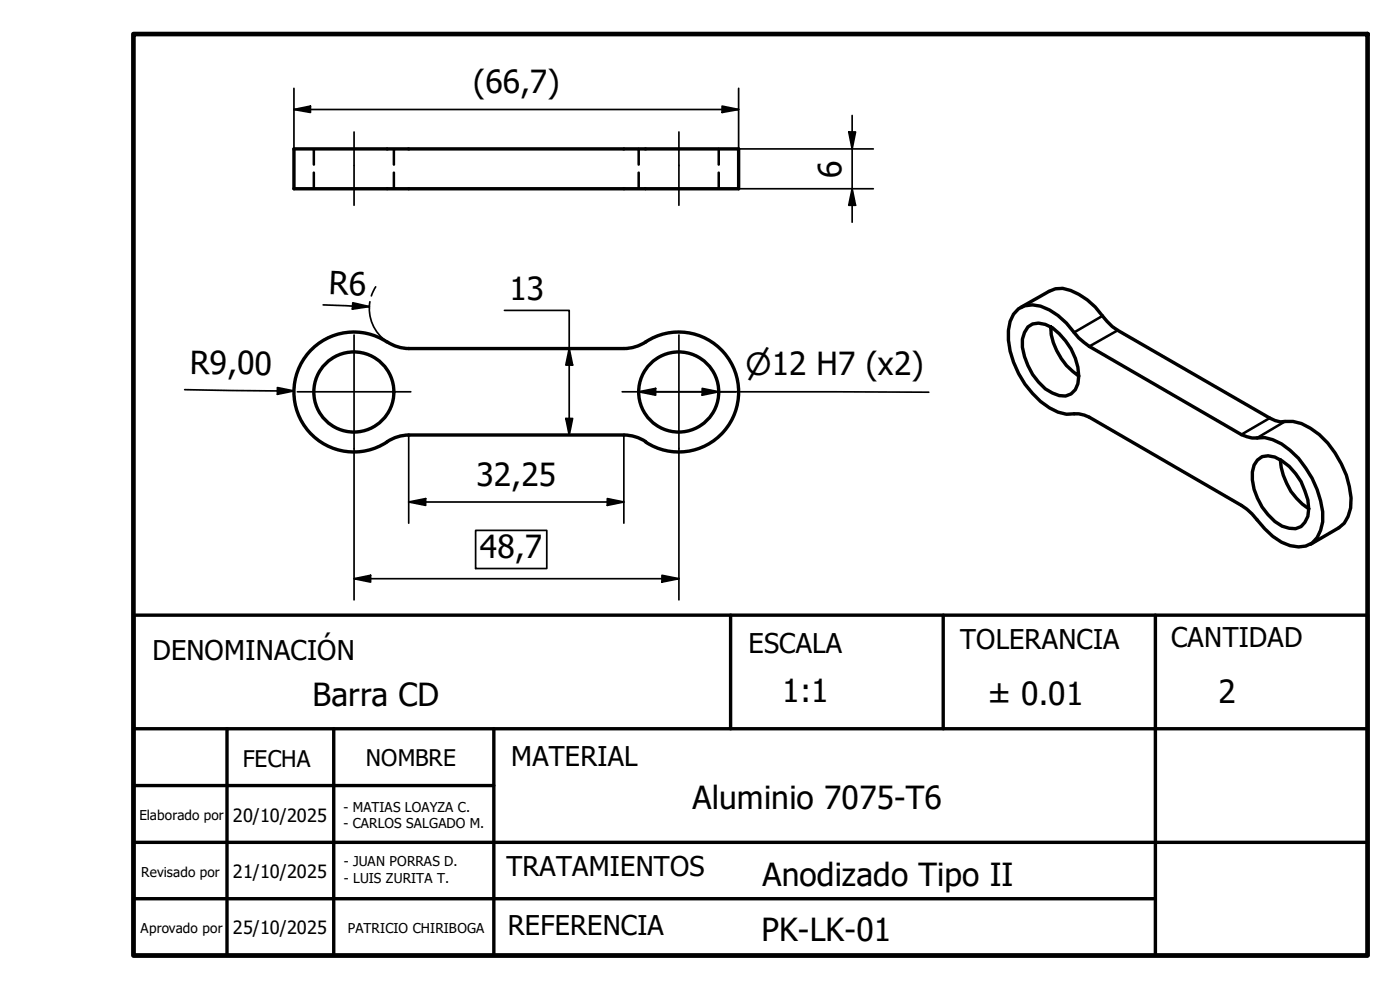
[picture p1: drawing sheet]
<svg xmlns="http://www.w3.org/2000/svg" width="210mm" height="148mm" viewBox="0 0 210 148" stroke-linecap="round" stroke-linejoin="round" font-family="sans-serif">
<!-- layer: Visible (ISO) -->
<g fill="none" stroke="#000" stroke-width=".51">
<path d="M44.1 22.3h66.6v6h-66.6zM58 51.2a9 9 0 0 0-13.9 7.5 9 9 0 0 0 13.9 7.5M58.1 51.2l1.5 .8 1.7 .2M61.3 52.2h32.2M96.8 51.2a9 9 0 0 1 13.9 7.5 9 9 0 0 1-13.9 7.5M96.8 51.2l-1.5 .8-1.7 .2M152.7 46.2a4.4 4.4 0 0 1 4.7 .2l1.2 .9 1.3 1.1a12.1 12.1 0 0 0 3.4 3.5l22.8 13.2a5.2 5.2 0 0 0 3.5 .5 8.8 8.8 0 0 1 5.1 3.1 15.3 15.3 0 0 1 3.6 8 5.4 5.4 0 0 1-1.6 4.7 4.4 4.4 0 0 1-4.5-.2 16.5 16.5 0 0 1-4.5-4.2l-1.6-1.3-22.8-13.2a5.1 5.1 0 0 0-3.4-.4 8.8 8.8 0 0 1-5.1-3.2 13.4 13.4 0 0 1-3.6-9.4l.2-1.3 .6-1.1zM153 46.1l4.3-2.5 .9-.3 1.1-.1a9.6 9.6 0 0 1 6 4.1l1.5 1.6 .8 .6 22.8 13.1 .8 .4 .8 .2a5.8 5.8 0 0 1 4.5 1 14.1 14.1 0 0 1 6.1 10.4 4.9 4.9 0 0 1-1.9 4.5l-4.2 2.5M157.5 49a9.4 9.4 0 0 0 4.2 7.3 9.5 9.5 0 0 0-3.9-7.2 2.98 2.98 0 0 0-3.7-.1 4.3 4.3 0 0 0-.5 4.4 9.8 9.8 0 0 0 3.1 4.9l1.1 .6a2.4 2.4 0 0 0 3.8-1.4l.1-1.2M61.3 65.2h32.2M61.3 65.2l-1.7 .2-1.5 .8M93.6 65.2l1.7 .2 1.5 .8"/>
<path d="M188.5 68.9l.7-.5 .9-.1a6.2 6.2 0 0 1 4.1 2.7 10.1 10.1 0 0 1 2 5.2 2.78 2.78 0 0 1-2 3 4.8 4.8 0 0 1-4.1-2.1 9.2 9.2 0 0 1-2.3-6.4l.2-1zM192 68.9a9.7 9.7 0 0 0 4.2 7.3"/>
<circle cx="53.1" cy="58.7" r="6"/>
<circle cx="101.8" cy="58.7" r="6"/>
</g>
<!-- layer: Hidden (ISO) -->
<path d="M47.1 22.3v2.4M47.1 25.9v2.4M59.1 22.3v2.4M59.1 25.9v2.4M95.8 22.3v2.4M95.8 25.9v2.4M107.8 22.3v2.4M107.8 25.9v2.4" fill="none" stroke="#000" stroke-width=".38"/>
<!-- layer: Visible Narrow (ISO) -->
<path d="M165.3 47.3l-4.3 2.5M167.6 49.5l-4.3 2.4M190.4 62.6l-4.3 2.5M192.7 63.1l-4.2 2.5" fill="none" stroke="#000" stroke-width=".38"/>
<!-- layer: Title (ISO) -->
<path d="M109.5 92.2v17M141.4 92.2v17M173.2 92.2v51M20.1 117.7h53.9M20.1 109.2h184.9M34 109.2v34M50 109.2v34M74 109.2v34M20.1 126.2h184.9M20.1 134.6h153.1M20.1 143.2h184.9h-184.9M20.1 143.2v-51h184.9v51" fill="none" stroke="#000" stroke-width=".51"/>
<!-- layer: Border (ISO) -->
<path d="M20 5.1h185v138.1h-185z" fill="none" stroke="#000" stroke-width=".7"/>
<!-- layer: Dimension (ISO) -->
<g fill="none" stroke="#000" stroke-width=".25">
<path d="M44.1 16.4l2.4-.5v.9zM44.1 16.4h66.6M44.1 13.2v9.1M108.3 15.9l2.4 .5-2.4 .4zM110.7 13.2v9.1M127.3 19.8h1l-.5 2.5zM127.8 17.3v16M93.5 22.3h8.2M93.5 28.3h8.2M101.9 22.3h29M101.9 28.3h29M127.8 28.3l.5 2.5h-1z"/>
<path d="M27.7 58.4l16.4 .2M41.6 58.1l2.5 .5-2.5 .5zM48.5 45.7l6.9 .2M52.9 45.4l2.5 .5-2.6 .4zM55.5 45.2a6 6 0 0 0 2.6 6M56.3 43l-.6 1.3M75.6 46.5h9.7v18.7M85.3 52.2l.6 2.5h-1.1zM95.8 58.7l2.5-.5v1zM95.8 58.7l43.5 .1M105.3 58.2l2.5 .5-2.5 .5zM53.1 67.2v22.7"/>
<path d="M61.3 75.2l2.5-.5v1zM61.3 75.2h32.2M61.3 65.2v13.2M71.3 79.5h10.7v5.7h-10.7zM84.8 62.7h1.1l-.6 2.5zM91.1 74.7l2.4 .5-2.4 .5zM93.5 65.2v13.2M101.8 67.2v22.7M53.1 86.7l2.5-.5v1zM53.1 86.7h48.7M99.3 86.2l2.5 .5-2.5 .5z"/>
</g>
<g fill="#000">
<path d="M44.1 16.4l2.4-.5v.9zM108.3 15.9l2.4 .5-2.4 .4zM127.3 19.8h1l-.5 2.5zM127.8 28.3l.5 2.5h-1zM41.6 58.1l2.5 .5-2.5 .5zM52.9 45.4l2.5 .5-2.6 .4zM85.3 52.2l.6 2.5h-1.1zM95.8 58.7l2.5-.5v1zM105.3 58.2l2.5 .5-2.5 .5zM61.3 75.2l2.5-.5v1zM84.8 62.7h1.1l-.6 2.5zM91.1 74.7l2.4 .5-2.4 .5z"/>
<path d="M53.1 86.7l2.5-.5v1zM99.3 86.2l2.5 .5-2.5 .5z"/>
</g>
<!-- layer: Center Mark (ISO) -->
<path d="M44.6 58.7h17M53.1 50.2v17M93.3 58.7h17M101.8 50.2v17" fill="none" stroke="#000" stroke-width=".25"/>
<!-- layer: Centerline (ISO) -->
<path d="M53.1 19.8v11M101.8 19.8v11" fill="none" stroke="#000" stroke-width=".25"/>
<g font-size="4.8">
<text x="70.9" y="13.9">(66,7)</text>
<text x="126.2" y="26.6" transform="rotate(-90 126.2 26.6)">6</text>
<text x="49.3" y="44.1" transform="rotate(3 49.3 44.1)">R6</text>
<text x="76.4" y="44.9">13</text>
<text x="28.4" y="56" transform="rotate(1 28.4 56)">R9,00</text>
<text x="71.4" y="72.8">32,25</text>
<text x="71.9" y="83.7">48,7</text>
<text x="46.9" y="105.7">Barra CD</text>
<text x="117.3" y="105.2">1:1</text>
<text x="148.1" y="105.7">± 0.01</text>
<text x="182.7" y="105.3">2</text>
<text x="103.8" y="121.2">Aluminio 7075-T6</text>
<text x="114.3" y="132.7">Anodizado Tipo II</text>
<text x="114.2" y="141">PK-LK-01</text>
</g>
<text font-size="4.6" x="111.8" y="56.2">⌀12 H7 (x2)</text>
<g font-size="4.1">
<text x="22.9" y="98.8">DENOMINACIÓN</text>
<text x="112.2" y="97.8">ESCALA</text>
<text x="144" y="97.2">TOLERANCIA</text>
<text x="175.6" y="96.9">CANTIDAD</text>
<text x="76.6" y="114.8">MATERIAL</text>
<text x="75.9" y="131.2">TRATAMIENTOS</text>
<text x="76.1" y="140.1">REFERENCIA</text>
</g>
<g font-size="3.4">
<text x="36.4" y="114.9">FECHA</text>
<text x="54.9" y="114.7">NOMBRE</text>
</g>
<g font-size="2.7">
<text x="34.9" y="123.1">20/10/2025</text>
<text x="34.9" y="131.5">21/10/2025</text>
<text x="34.9" y="139.9">25/10/2025</text>
</g>
<g font-size="2">
<text x="20.9" y="122.9">Elaborado por</text>
<text x="51.5" y="121.6">- MATIAS LOAYZA C.</text>
<text x="51.5" y="124">- CARLOS SALGADO M.</text>
<text x="21.1" y="131.4">Revisado por</text>
<text x="51.6" y="129.8">- JUAN PORRAS D.</text>
<text x="51.6" y="132.2">- LUIS ZURITA T.</text>
<text x="21.1" y="139.8">Aprovado por</text>
<text x="52.1" y="139.8">PATRICIO CHIRIBOGA</text>
</g>
</svg>
